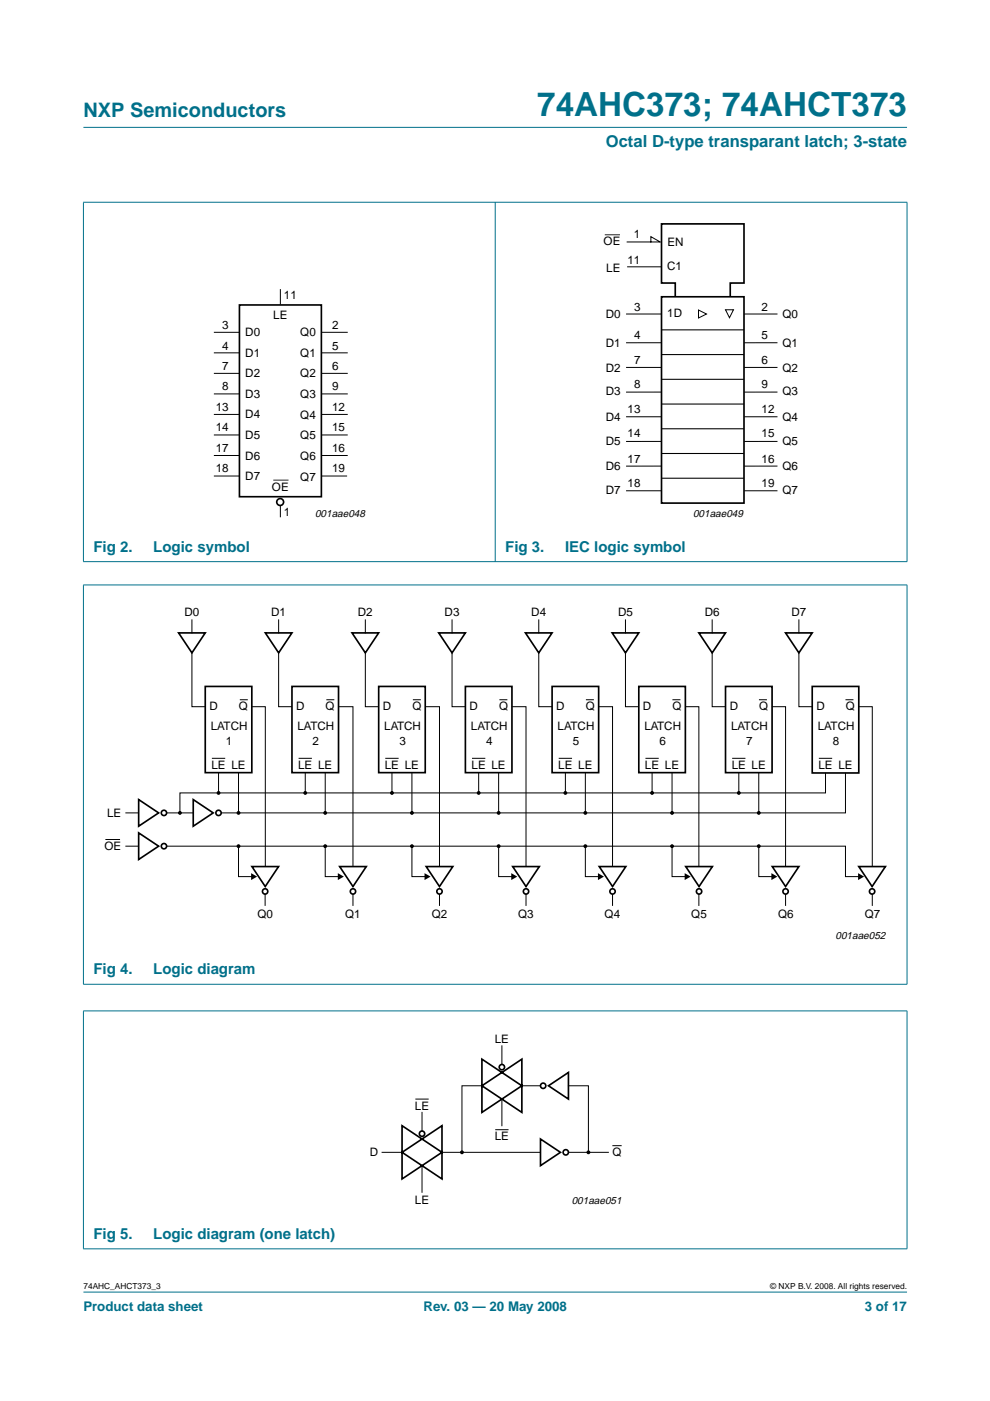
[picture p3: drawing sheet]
<svg xmlns="http://www.w3.org/2000/svg" width="210mm" height="297mm" viewBox="0 0 210 297" stroke-linecap="round" stroke-linejoin="round" font-family="sans-serif">
<g fill="#00708a" stroke="#00708a" stroke-width=".21">
<path d="M17.7 273.9h174.6z"/>
<path d="M17.7 27h174.6z"/>
<path d="M17.7 42.9v76.1z"/>
<path d="M105 42.8v76.3z"/>
<path d="M192.3 42.9v76.1z"/>
<path d="M17.6 42.9h174.8z"/>
<path d="M17.6 119.1h174.8z"/>
<path d="M17.7 124.1v84.5z"/>
<path d="M192.3 124.1v84.5z"/>
<path d="M17.6 124h174.8z"/>
<path d="M17.6 208.7h174.8z"/>
<path d="M17.7 214.4v50.3z"/>
<path d="M192.3 214.4v50.3z"/>
<path d="M17.6 214.3h174.8z"/>
<path d="M17.6 264.8h174.8z"/>
</g>
<g fill="none" stroke="#000" stroke-width=".35">
<path d="M50.8 64.7h17.3v40.6h-17.3zM140.3 62.9h17.4v43.8h-17.4zM143.2 62.9v-2.9h-2.9v-12.5h17.4v12.5h-2.9v2.9M37.9 134.2h5.6l-2.8 4.2zM56.3 134.2h5.6l-2.8 4.2zM74.6 134.2h5.7l-2.8 4.2zM93 134.2h5.7l-2.9 4.2zM111.4 134.2h5.7l-2.9 4.2zM129.8 134.2h5.6l-2.8 4.2zM148.2 134.2h5.6l-2.8 4.2zM166.6 134.2h5.6l-2.8 4.2zM43.5 145.5h9.9v18.3h-9.9z"/>
<path d="M61.9 145.5h9.9v18.3h-9.9zM80.3 145.5h9.9v18.3h-9.9zM98.7 145.5h9.8v18.3h-9.8zM117.1 145.5h9.8v18.3h-9.8zM135.4 145.5h9.9v18.3h-9.9zM153.8 145.5h9.9v18.3h-9.9zM172.2 145.5h9.9v18.4h-9.9zM29.4 169.5l4.2 2.8-4.2 2.9zM29.4 176.6l4.2 2.8-4.2 2.8zM41 169.5l4.2 2.8-4.2 2.9zM53.4 183.7h5.7l-2.9 4.3zM72 183.7h5.7l-2.9 4.3z"/>
<path d="M90.4 183.7h5.6l-2.8 4.3zM108.7 183.7h5.6l-2.8 4.3zM127 183.7h5.7l-2.8 4.3zM145.4 183.7h5.6l-2.8 4.3zM163.7 183.7h5.7l-2.8 4.3zM182.1 183.7h5.6l-2.8 4.3zM85.2 238.7l4.3 2.8-4.3 2.8zM102.2 224.6l4.2 2.8-4.2 2.8zM102.2 230.2l4.2 2.8-4.2 2.8zM106.4 227.4l4.2-2.8v5.6zM106.4 233l4.2-2.8v5.6zM116.3 230.2l4.2-2.8v5.6z"/>
<path d="M85.2 244.3l4.3 2.8-4.3 2.9zM89.5 241.5l4.2-2.8v5.6zM89.5 247.1l4.2-2.8v5.7zM114.6 241.5l4.2 2.8-4.2 2.8z"/>
<circle cx="59.4" cy="106.4" r=".73"/>
<circle cx="34.8" cy="172.3" r=".56"/>
<circle cx="34.8" cy="179.4" r=".56"/>
<circle cx="46.3" cy="172.3" r=".56"/>
<circle cx="56.2" cy="189" r=".56"/>
<circle cx="74.8" cy="189" r=".56"/>
<circle cx="93.2" cy="189" r=".56"/>
<circle cx="111.5" cy="189" r=".56"/>
<circle cx="129.9" cy="189" r=".56"/>
<circle cx="148.2" cy="189" r=".56"/>
<circle cx="166.6" cy="189" r=".56"/>
<circle cx="184.9" cy="189" r=".56"/>
<circle cx="106.4" cy="226.3" r=".56"/>
<circle cx="115.2" cy="230.2" r=".56"/>
<circle cx="89.5" cy="240.4" r=".56"/>
<circle cx="120" cy="244.3" r=".56"/>
</g>
<g fill="none" stroke="#000" stroke-width=".21">
<path d="M133 51.3h7l-2-1.1v1.1M133 56.6h7.3M45.3 70.5h5.5M45.3 74.8h5.5M45.3 79.2h5.5M59.4 61.3v3.2M68.2 70.5h5.5M68.2 74.8h5.5M68.2 79.2h5.5M132.7 66.6h7.5M132.7 77.9h7.5M140.2 72.7h-7.5"/>
<path d="M148.1 65.7l1.7 .9-1.7 .8zM153.8 65.7h1.7l-.8 1.7zM157.8 66.6h7M157.8 77.9h7M164.8 72.7h-7M45.3 83.5h5.5M45.3 87.9h5.5M45.3 92.2h5.5M45.3 96.6h5.5M68.2 83.5h5.5M68.2 87.9h5.5M68.2 92.2h5.5"/>
<path d="M68.2 96.6h5.5M132.7 88.4h7.5M140.2 83.1h-7.5M140.2 93.6h-7.5M140.2 98.8h-7.5M157.8 88.4h7M164.8 83.1h-7M164.8 93.6h-7M164.8 98.8h-7M45.3 100.9h5.5M59.4 107.2v2.5M68.2 100.9h5.4"/>
<path d="M132.7 104.1h7.5M157.8 104.1h7M40.7 138.4v11.4h2.8M40.7 131.4v2.8M59.1 138.4v11.4h2.8M59.1 131.4v2.8M77.5 138.4v11.4h2.8M77.5 131.4v2.8M95.8 138.4v11.4h2.9M95.8 131.4v2.8M114.2 138.4v11.4h2.9M114.2 131.4v2.8"/>
<path d="M132.6 138.4v11.4h2.8M132.6 131.4v2.8M151 138.4v11.4h2.8M151 131.4v2.8M169.4 138.4v11.4h2.8M169.4 131.4v2.8M50.8 148.4h1.7M53.4 149.8h2.9v33.8M69.2 148.4h1.7M71.7 149.8h3.1v33.8M87.5 148.4h1.7M90.1 149.8h3.1v33.8"/>
<path d="M105.9 148.4h1.7M108.5 149.8h3v33.8M124.2 148.4h1.7M126.9 149.8h3v33.8M142.6 148.4h1.7M145.3 149.8h2.9v33.8M160.9 148.4h1.7M163.7 149.8h2.9v33.8M179.3 148.4h1.7M182 149.8h2.9v33.8M22.3 178h3.1M26.6 172.3h2.8"/>
<path d="M26.6 179.4h2.8M35.3 179.4h144v6.5h2.8M35.3 172.3h5.7M44.9 160.8h2.8M46.3 163.9v4.2M50.6 179.4v6.5h3.1M50.6 163.9v8.4M63.3 160.8h2.8M64.7 163.9v4.2M69 179.4v6.5h3.1M69 163.9v8.4M81.7 160.8h2.8"/>
<path d="M83.1 163.9v4.2M87.3 179.4v6.5h3.1M87.3 163.9v8.4M100.1 160.8h2.8M101.5 163.9v4.2M105.7 179.4v6.5h3.1M105.7 163.9v8.4M118.5 160.8h2.8M119.9 163.9v4.2M124.1 179.4v6.5h3.1M124.1 163.9v8.4M136.8 160.8h2.9"/>
<path d="M138.3 163.9v4.2M142.5 179.4v6.5h3.1M142.5 163.9v8.4M155.2 160.8h2.9M156.6 163.9v4.2M160.9 179.4v6.5h3.1M160.9 163.9v8.4M173.6 160.8h2.8M175 163.9v4.2h-136.9v4.2M179.3 163.9v8.4h-132.4M56.2 189.6v2.5M74.8 189.6v2.5"/>
<path d="M93.2 189.6v2.5M111.5 189.6v2.5M129.9 189.6v2.5M148.2 189.6v2.5M166.6 189.6v2.5M184.9 189.6v2.5M89.5 235.8v4M102.2 230.2h-4.3v14.1M106.4 221.7v4M106.4 233v5.7M110.6 230.2h4M120.5 230.2h4.3v14.1"/>
<path d="M81 244.3h4.2M89.5 247.1v5.7M93.7 244.3h20.9M120.5 244.3h8.5"/>
</g>
<path d="M128.2 49.8h3.2M57.9 101.8h3.3" fill="none" stroke="#231f20" stroke-width=".21"/>
<path d="M140.3 75.2h17.4M140.3 69.9h17.4M140.3 96.1h17.4M140.3 90.9h17.4M140.3 85.7h17.4M140.3 80.4h17.4M140.3 101.4h17.4" fill="none" stroke="#000" stroke-width=".23"/>
<g fill="#000" stroke="#000" stroke-width=".25">
<circle cx="38.1" cy="172.3" r=".28"/>
<circle cx="46.3" cy="168.1" r=".28"/>
<circle cx="50.6" cy="172.3" r=".28"/>
<circle cx="50.6" cy="179.4" r=".28"/>
<circle cx="64.7" cy="168.1" r=".28"/>
<circle cx="69" cy="172.3" r=".28"/>
<circle cx="69" cy="179.4" r=".28"/>
<circle cx="83.1" cy="168.1" r=".28"/>
<circle cx="87.3" cy="172.3" r=".28"/>
<circle cx="87.3" cy="179.4" r=".28"/>
<circle cx="101.5" cy="168.1" r=".28"/>
<circle cx="105.7" cy="172.3" r=".28"/>
<circle cx="105.7" cy="179.4" r=".28"/>
<circle cx="119.9" cy="168.1" r=".28"/>
<circle cx="124.1" cy="172.3" r=".28"/>
<circle cx="124.1" cy="179.4" r=".28"/>
<circle cx="138.3" cy="168.1" r=".28"/>
<circle cx="142.5" cy="179.4" r=".28"/>
<circle cx="142.5" cy="172.3" r=".28"/>
<circle cx="156.6" cy="168.1" r=".28"/>
<circle cx="160.9" cy="179.4" r=".28"/>
<circle cx="160.9" cy="172.3" r=".28"/>
<circle cx="97.9" cy="244.3" r=".28"/>
<circle cx="124.8" cy="244.3" r=".28"/>
</g>
<path d="M53.2 185.1l1.3 .8-1.3 .7zM71.6 185.1l1.3 .8-1.3 .7zM90 185.1l1.3 .8-1.3 .7zM108.4 185.1l1.3 .8-1.3 .7zM126.8 185.1l1.3 .8-1.3 .7zM145.2 185.1l1.2 .8-1.2 .7zM163.5 185.1l1.3 .8-1.3 .7zM181.9 185.1l1.3 .8-1.3 .7z" fill="#000"/>
<path d="M88.1 233h2.8zM105 239.5h2.8zM129.8 242.9h2z" fill="#000" stroke="#000" stroke-width=".21"/>
<text font-size="7.1" fill="#00708a" x="113.9" y="24.7">74AHC373; 74AHCT373</text>
<text font-size="4.2" fill="#00708a" x="17.7" y="24.9">NXP Semiconductors</text>
<text font-size="3.5" fill="#00708a" x="128.4" y="31.1">Octal D-type transparant latch; 3-state</text>
<g font-size="3.2" fill="#00708a">
<text x="19.8" y="117">Fig 2.</text>
<text x="32.5" y="117">Logic symbol</text>
<text x="107.1" y="117">Fig 3.</text>
<text x="119.8" y="117">IEC logic symbol</text>
<text x="19.8" y="206.6">Fig 4.</text>
<text x="32.5" y="206.6">Logic diagram</text>
<text x="19.8" y="262.7">Fig 5.</text>
<text x="32.5" y="262.7">Logic diagram (one latch)</text>
</g>
<g font-size="2.8" fill="#00708a">
<text x="17.7" y="278">Product data sheet</text>
<text x="89.8" y="278">Rev. 03 — 20 May 2008</text>
<text x="183.4" y="278">3 of 17</text>
</g>
<g font-size="2.5">
<text x="128" y="52">OE</text>
<text x="134.4" y="50.4">1</text>
<text x="141.5" y="52.2">EN</text>
<text x="128.5" y="57.6">LE</text>
<text x="133" y="56.1">11</text>
<text x="141.5" y="57.3">C1</text>
<text x="60.2" y="63.4">11</text>
<text x="134.4" y="65.9">3</text>
<text x="161.5" y="65.9">2</text>
<text x="47.1" y="69.8">3</text>
<text x="52" y="71.2">D0</text>
<text x="57.9" y="67.6">LE</text>
<text x="63.7" y="71.3">Q0</text>
<text x="70.4" y="69.8">2</text>
<text x="128.4" y="67.4">D0</text>
<text x="134.4" y="72">4</text>
<text x="141.5" y="67.3">1D</text>
<text x="161.5" y="72">5</text>
<text x="165.9" y="67.4">Q0</text>
<text x="47.1" y="74.1">4</text>
<text x="52" y="75.6">D1</text>
<text x="63.7" y="75.7">Q1</text>
<text x="70.4" y="74.1">5</text>
<text x="128.4" y="73.5">D1</text>
<text x="134.4" y="77.3">7</text>
<text x="161.5" y="77.3">6</text>
<text x="165.9" y="73.5">Q1</text>
<text x="47.1" y="82.8">8</text>
<text x="47.1" y="78.5">7</text>
<text x="52" y="80">D2</text>
<text x="63.7" y="80">Q2</text>
<text x="70.4" y="82.8">9</text>
<text x="70.4" y="78.5">6</text>
<text x="128.4" y="83.8">D3</text>
<text x="128.4" y="78.8">D2</text>
<text x="134.4" y="82.2">8</text>
<text x="161.5" y="82.2">9</text>
<text x="165.9" y="83.8">Q3</text>
<text x="165.9" y="78.8">Q2</text>
<text x="45.7" y="87.1">13</text>
<text x="52" y="84.3">D3</text>
<text x="52" y="88.7">D4</text>
<text x="63.7" y="84.4">Q3</text>
<text x="63.7" y="88.8">Q4</text>
<text x="70.4" y="87.1">12</text>
<text x="128.4" y="89.2">D4</text>
<text x="133.1" y="87.6">13</text>
<text x="161.5" y="87.6">12</text>
<text x="165.9" y="89.2">Q4</text>
<text x="45.7" y="95.8">17</text>
<text x="45.7" y="91.4">14</text>
<text x="52" y="93.1">D5</text>
<text x="63.7" y="93.1">Q5</text>
<text x="70.4" y="95.8">16</text>
<text x="70.4" y="91.4">15</text>
<text x="128.4" y="94.3">D5</text>
<text x="133.1" y="92.7">14</text>
<text x="161.5" y="92.7">15</text>
<text x="165.9" y="94.3">Q5</text>
<text x="45.7" y="100.1">18</text>
<text x="52" y="97.4">D6</text>
<text x="52" y="101.8">D7</text>
<text x="63.7" y="97.5">Q6</text>
<text x="63.7" y="101.9">Q7</text>
<text x="70.4" y="100.1">19</text>
<text x="128.4" y="99.7">D6</text>
<text x="133.1" y="98.2">17</text>
<text x="161.5" y="98.2">16</text>
<text x="165.9" y="99.7">Q6</text>
<text x="57.7" y="104.2">OE</text>
<text x="128.4" y="104.8">D7</text>
<text x="133.1" y="103.2">18</text>
<text x="161.5" y="103.2">19</text>
<text x="165.9" y="104.8">Q7</text>
<text x="60.2" y="109.4">1</text>
<text x="39.1" y="130.6">D0</text>
<text x="57.5" y="130.6">D1</text>
<text x="75.9" y="130.6">D2</text>
<text x="94.3" y="130.6">D3</text>
<text x="112.7" y="130.6">D4</text>
<text x="131" y="130.6">D5</text>
<text x="149.4" y="130.6">D6</text>
<text x="167.8" y="130.6">D7</text>
<text x="44.4" y="150.6">D</text>
<text x="44.7" y="154.9">LATCH</text>
<text x="50.7" y="150.6">Q</text>
<text x="62.8" y="150.6">D</text>
<text x="63.1" y="154.9">LATCH</text>
<text x="69" y="150.6">Q</text>
<text x="81.2" y="150.6">D</text>
<text x="81.5" y="154.9">LATCH</text>
<text x="87.4" y="150.6">Q</text>
<text x="99.6" y="150.6">D</text>
<text x="99.9" y="154.9">LATCH</text>
<text x="105.8" y="150.6">Q</text>
<text x="117.9" y="150.6">D</text>
<text x="118.2" y="154.9">LATCH</text>
<text x="124.2" y="150.6">Q</text>
<text x="136.3" y="150.6">D</text>
<text x="136.6" y="154.9">LATCH</text>
<text x="142.6" y="150.6">Q</text>
<text x="154.7" y="150.6">D</text>
<text x="155" y="154.9">LATCH</text>
<text x="161" y="150.6">Q</text>
<text x="173.1" y="150.6">D</text>
<text x="173.4" y="154.9">LATCH</text>
<text x="179.4" y="150.6">Q</text>
<text x="47.9" y="157.8">1</text>
<text x="66.3" y="157.8">2</text>
<text x="84.7" y="157.8">3</text>
<text x="103.1" y="157.8">4</text>
<text x="121.4" y="157.8">5</text>
<text x="139.8" y="157.8">6</text>
<text x="158.2" y="157.8">7</text>
<text x="176.6" y="157.8">8</text>
<text x="44.8" y="163">LE LE</text>
<text x="63.2" y="163">LE LE</text>
<text x="81.6" y="163">LE LE</text>
<text x="100" y="163">LE LE</text>
<text x="118.4" y="163">LE LE</text>
<text x="136.7" y="163">LE LE</text>
<text x="155.1" y="163">LE LE</text>
<text x="173.5" y="163">LE LE</text>
<text x="22.7" y="173.2">LE</text>
<text x="22.2" y="180.3">OE</text>
<text x="54.6" y="194.7">Q0</text>
<text x="73.2" y="194.7">Q1</text>
<text x="91.5" y="194.7">Q2</text>
<text x="109.9" y="194.7">Q3</text>
<text x="128.2" y="194.7">Q4</text>
<text x="146.6" y="194.7">Q5</text>
<text x="165" y="194.7">Q6</text>
<text x="183.3" y="194.7">Q7</text>
<text x="104.9" y="221.2">LE</text>
<text x="88" y="235.3">LE</text>
<text x="78.4" y="245.2">D</text>
<text x="104.9" y="241.8">LE</text>
<text x="129.8" y="245.2">Q</text>
<text x="88" y="255.3">LE</text>
</g>
<g font-size="2.2">
<text x="66.8" y="109.6">001aae048</text>
<text x="146.9" y="109.5">001aae049</text>
<text x="177.2" y="199.2">001aae052</text>
<text x="121.2" y="255.3">001aae051</text>
</g>
<g font-size="1.8">
<text x="17.7" y="273.4">74AHC_AHCT373_3</text>
<text x="163.3" y="273.4">© NXP B.V. 2008. All rights reserved.</text>
</g>
</svg>
